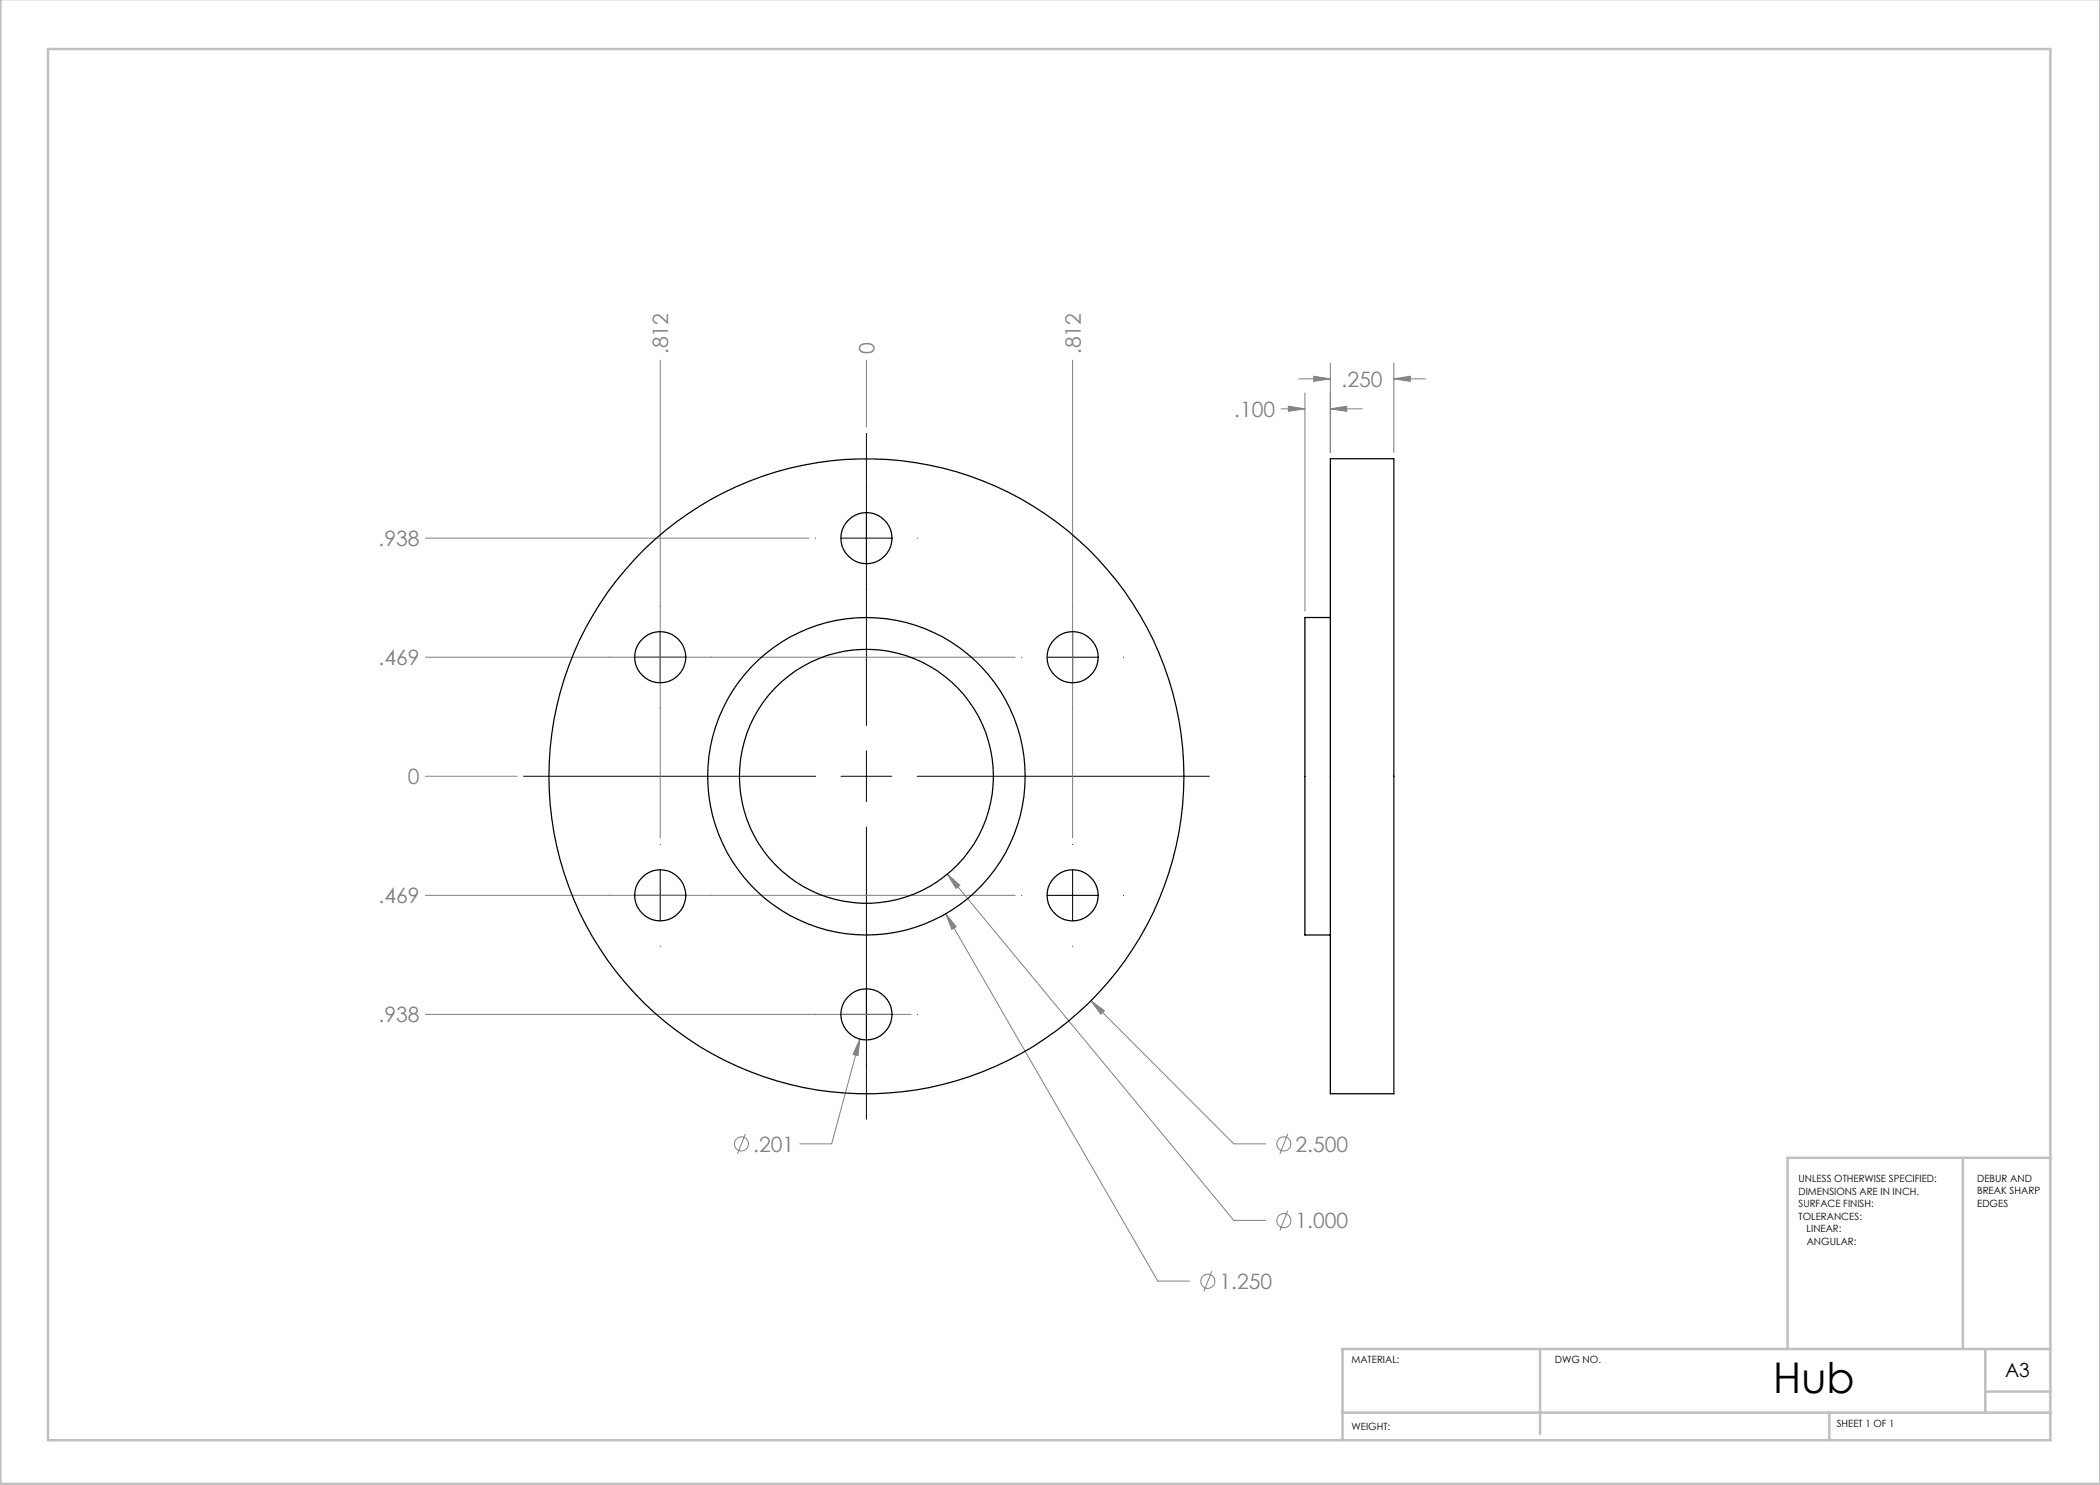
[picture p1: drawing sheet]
<svg xmlns="http://www.w3.org/2000/svg" width="420mm" height="297mm" viewBox="0 0 420 297" stroke-linecap="round" stroke-linejoin="round" font-family="sans-serif">
<g fill="none" stroke="#808080" stroke-width=".2">
<path d="M132 72v95.6M173.3 72v13.4M214.5 72v95.6M259.7 75.8h6.4M261 78.6v43.6M262.7 75.2l3.4 .6-3.4 .5zM266.1 72.6v17.9M278.8 75.8l3.2-.6v1.1zM278.8 72.6v17.9M278.8 75.8h6.3M256.2 81.8h4.8M257.7 81.2l3.3 .6-3.3 .5z"/>
<path d="M266.1 81.8l3.2-.6v1.1zM266.1 81.8h6.3M85.1 107.6h76.7M85.1 131.4h118M85.1 155.3h18.3M85.1 179.1h118M189.5 174.8l2.5 2.3-.8 .6zM189.5 174.8l57.3 69.3h6.3M189.2 182.8l2 2.5-.8 .6zM189.2 182.8l42.4 73.4h6.3M85.1 202.9h97.1M172 207.8l-.4 3.3-1-.2z"/>
<path d="M172 207.8l-5.7 21h-6.3M218.2 200.2l2.7 1.9-.7 .7zM218.2 200.2l28.6 28.6h6.3M149.1 226.8l-1.6 4M257.6 226.8l-1.6 4M242.4 254.2l-1.6 4.1M257.6 242.1l-1.6 4"/>
<circle cx="148.3" cy="228.8" r="1.4"/>
<circle cx="256.8" cy="228.8" r="1.4"/>
<circle cx="241.6" cy="256.3" r="1.4"/>
<circle cx="256.8" cy="244.1" r="1.4"/>
</g>
<g fill="none" stroke="#000" stroke-width=".2">
<path d="M173.3 86.7v58.4M163.1 107.6h.1M168.2 107.6h10.2M183.4 107.6h.1M121.8 131.4h.1M127 131.4h10.1M132 121.2v.1M132 126.4v10.1M142.2 131.4h.1M204.3 131.4h.1M209.4 131.4h10.2M214.5 121.2v.1"/>
<path d="M214.5 126.4v10.1M224.7 131.4h.1M104.7 155.3h58.4M132 141.6h.1M168.2 155.3h10.2M173.3 150.2v10.1M183.4 155.3h58.5M214.5 141.6h.1M121.8 179.1h.1M127 179.1h10.1M132 168.9h.1M132 174v10.1"/>
<path d="M142.2 179.1h.1M173.3 165.4v58.4M204.3 179.1h.1M209.4 179.1h10.2M214.5 168.9h.1M214.5 174v10.1M224.7 179.1h.1M132 189.2v.1M214.5 189.2v.1M163.1 202.9h.1M168.2 202.9h10.2M183.4 202.9h.1"/>
</g>
<path d="M.1 -.1v296.9h419.9M9.6 9.8h400.5v278.2h-400.5zM392.6 231.6v38.2M410.1 231.6h-52.6v38.2M308 269.8v17M397.1 269.8v12.7M397.1 278.3h13M410.1 269.8h-141.6v18.2M268.5 282.5h141.6M365.9 282.5v5.5" fill="none" stroke="#c0c0c0" stroke-width=".5"/>
<path d="M218.2 200.2l2 2.6 .7-.7zM189.5 174.8l1.7 2.9 .8-.6zM189.2 182.8l1.2 3.1 .8-.6zM172 207.8l-1.4 3.1 1 .2zM257.7 81.2l3.3 .6-3.3 .5zM266.1 81.8l3.2-.6v1.1zM262.7 75.2l3.4 .6-3.4 .5zM278.8 75.8l3.2-.6v1.1z" fill="#808080"/>
<g fill="none" stroke="#000" stroke-width=".25">
<path d="M266.1 91.8h12.7v127h-12.7zM266.1 123.5h-5.1v63.5h5.1"/>
<circle cx="173.3" cy="107.6" r="5.1"/>
<circle cx="132.1" cy="131.4" r="5.1"/>
<circle cx="214.5" cy="131.4" r="5.1"/>
<circle cx="173.3" cy="155.3" r="63.5"/>
<circle cx="173.3" cy="155.2" r="31.8"/>
<circle cx="173.3" cy="155.3" r="25.4"/>
<circle cx="132.1" cy="179.1" r="5.1"/>
<circle cx="214.5" cy="179.1" r="5.1"/>
<circle cx="173.3" cy="202.9" r="5.1"/>
</g>
<text font-size="8.5" x="354.7" y="278.5">Hub</text>
<g font-size="4.2" fill="#808080">
<text x="133.7" y="70.8" transform="rotate(-90 133.7 70.8)">.812</text>
<text x="174.9" y="70.8" transform="rotate(-90 174.9 70.8)">0</text>
<text x="216.1" y="70.8" transform="rotate(-90 216.1 70.8)">.812</text>
<text x="268.3" y="77.3">.250</text>
<text x="246.8" y="83.3">.100</text>
<text x="75.7" y="109.2">.938</text>
<text x="75.7" y="133">.469</text>
<text x="81.6" y="156.8">0</text>
<text x="75.7" y="180.7">.469</text>
<text x="75.7" y="204.5">.938</text>
<text x="150.6" y="230.3">.201</text>
<text x="259.1" y="230.3">2.500</text>
<text x="259.1" y="245.7">1.000</text>
<text x="243.9" y="257.8">1.250</text>
</g>
<text font-size="3.9" x="401" y="275.4">A3</text>
<g font-size="2">
<text x="359.7" y="236.4">UNLESS OTHERWISE SPECIFIED:</text>
<text x="359.7" y="238.9">DIMENSIONS ARE IN INCH.</text>
<text x="395.4" y="236.4">DEBUR AND</text>
<text x="395.4" y="238.9">BREAK SHARP</text>
<text x="359.7" y="241.4">SURFACE FINISH:</text>
<text x="359.7" y="243.9">TOLERANCES:</text>
<text x="395.4" y="241.4">EDGES</text>
<text x="361.3" y="246.4">LINEAR:</text>
<text x="361.3" y="248.9">ANGULAR:</text>
<text x="270.3" y="272.7">MATERIAL:</text>
<text x="310.9" y="272.7">DWG NO.</text>
<text x="270.3" y="286">WEIGHT:</text>
<text x="367.4" y="285.4">SHEET 1 OF 1</text>
</g>
</svg>
